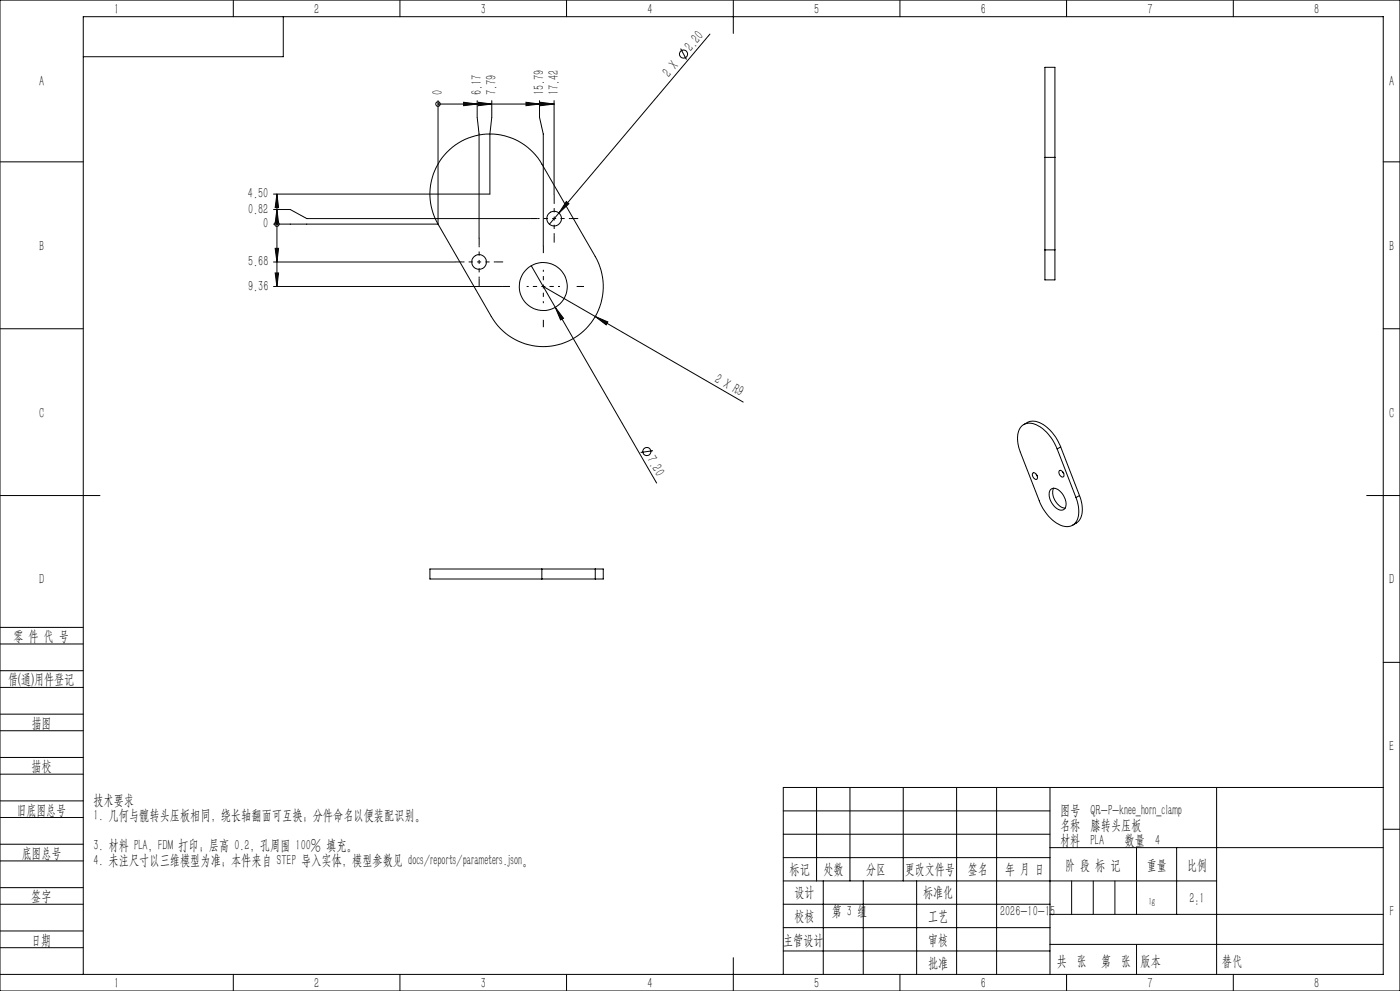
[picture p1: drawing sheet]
<svg xmlns="http://www.w3.org/2000/svg" width="420mm" height="297mm" viewBox="0 0 420 297" stroke-linecap="round" stroke-linejoin="round" font-family="sans-serif">
<g fill="none" stroke="#000" stroke-width=".3">
<path d="M0 0h420v297h-420zM70 0v5M85 5v12h-60M120 0v5M170 0v5M204.2 14.6l1.8 3.2M213 10.2l-45.3 53.6M220 0v10M270 0v5M320 0v5M370 0v5M131.4 31.2h.1"/>
<path d="M131.4 30.2v37M131.4 31.2h34.8M139.1 30.7l4.1 .5-4.1 .5zM143.2 30.2v5l.5 5v31.1M143.5 30.7l4 .5-4 .5zM147.5 30.2v5l-.5 5v18h-64.9M157.8 30.7l4.1 .5-4.1 .5zM161.9 30.2v5l1.1 5v33.5M162.2 30.7l4 .5-4 .5zM166.2 30.2v28.1M0 48.5h25M83.1 58.2l.5 4h-1.1z"/>
<path d="M83.1 58.2v27.7M134.1 45.6a18 18 0 0 1 28.5 3.6l16 27.7a18 18 0 0 1-6.6 24.6 18 18 0 0 1-24.6-6.6l-16-27.7a17.9 17.9 0 0 1 2.7-21.6zM313.5 47.2v-27h3v27M313.5 47.2h3M313.5 47.2v27.7M316.5 47.2v27.7M415 48.5h5M82.1 67.2h49.3M82.1 62.8h5l4.9 2.7h67M82.1 78.5h54.4M82.5 74.4h1.1l-.5 4.1zM83.1 67.2h.1"/>
<path d="M83.1 62.8l.5 4.1h-1.1zM159.4 79.7l7.2 12.4M167.7 63.8l-2.9 3.4M169.9 60.4l.8 .7-3 2.7zM313.5 74.9v9h3v-9M313.5 74.9h3M0 98.5h25M82.1 85.9h68.7M82.5 81.8h1.1l-.5 4.1zM163 85.9l60 34.6M166.6 92.1l2.5 3.3-.9 .5zM166.6 92.1l30.4 52.7"/>
<path d="M178.6 94.9l3.8 1.6-.5 .9zM415 98.5h5M195.9 135.1l-3.7 .5M307.1 127.2l1.1-.6a5.6 5.6 0 0 1 6.4 1.9l2.1 2.5 1.5 2.9M317.1 134.5a11.8 11.8 0 0 0-7.8-7.6 3.5 3.5 0 0 0-4 3.8v1.8l.5 2 6 15.6a11.8 11.8 0 0 0 7.8 7.7 3.5 3.5 0 0 0 4-3.9l-.1-2.3-.7-2.5M317.1 134.5l5.7 14.6M318.2 133.9l-1.1 .6M318.2 133.9l5.6 14.6M0 148.5h30M309.9 141.7a1.16 1.16 0 0 1 1.1 .7 1.16 1.16 0 0 1-.1 1.3 1.38 1.38 0 0 1-1-2zM310.9 142.1l.2 .5M315.1 146.8a2.17 2.17 0 0 1 3.3 .8 4 4 0 0 1 .8 5 2.82 2.82 0 0 1-3.5-1.6l-.9-2.2v-1.4z"/>
<path d="M316.1 146.3a4.8 4.8 0 0 0 3.4 6M317.9 141a1.22 1.22 0 0 1 1.1 .6 1.22 1.22 0 0 1-.1 1.3 1.29 1.29 0 0 1-1-1.9zM318.8 141.4l.3 .5M323.8 148.5a7.6 7.6 0 0 1-.4 7.8l-1.6 1.1M323.8 148.5l-1 .6M410 148.5h10M162.6 170.5h-33.6v3h33.6M162.6 170.5v3M162.6 173.5h16M162.6 170.5h16M178.6 170.5h2.4v3h-2.4M178.6 170.5v3"/>
<path d="M0 193h25M0 188h25M415 198.5h5M0 206h25M0 201h25M0 219h25M0 214h25M0 232h25M0 227h25M245 236v28M255 236v28M271 236v28"/>
<path d="M287 236v56M299 236v56M315 236v56M365 236v56M415 236h-180v56M0 245h25M0 240h25M0 258h25M0 253h25M235 243h80M235 250h80M235 257h80"/>
<path d="M315 254h100M341 254v20M353 254v20M415 248.5h5M0 271h25M0 266h25M0 279h25M235 271h80M235 264h130M235 278h80M247 264v28M259 264v28"/>
<path d="M275 264v28M315 274h100M0 284h25M0 292h415v-287h-390v287M70 292v5M120 292v5M170 292v5M220 287v10M235 285h80M270 292v5M315 283h100M320 292v5"/>
<path d="M370 292v5"/>
<circle cx="205.1" cy="16.2" r="1.22"/>
<circle cx="131.4" cy="31.2" r=".69"/>
<circle cx="83.1" cy="67.2" r=".69"/>
<circle cx="143.7" cy="78.5" r="2.19"/>
<circle cx="166.2" cy="65.5" r="2.21"/>
<circle cx="163" cy="85.9" r="7.2"/>
<circle cx="194.1" cy="135.3" r="1.22"/>
</g>
<path d="M321.5 264v10M328 264v10M334.5 264v10M341 283v9" fill="none" stroke="#0a0605" stroke-width=".3"/>
<path d="M139.1 30.7l4.1 .5-4.1 .5zM143.5 30.7l4 .5-4 .5zM157.8 30.7l4.1 .5-4.1 .5zM162.2 30.7l4 .5-4 .5zM83.1 58.2l.5 4h-1.1zM83.1 62.8l.5 4.1h-1.1zM82.5 74.4h1.1l-.5 4.1zM169.9 60.4l.8 .7-3 2.7zM82.5 81.8h1.1l-.5 4.1zM166.6 92.1l2.5 3.3-.9 .5zM178.6 94.9l3.8 1.6-.5 .9z" fill="#000"/>
<path d="M143.7 78.5v-5M143.7 78.5h-5M143.7 78.5v5M143.7 78.5h5M166.3 65.5v-5M166.3 65.5h-5M166.3 65.5v5M166.3 65.5h5M163 85.9v-5M163 85.9h-5M163 85.9v5M163 85.9h5" fill="none" stroke="#000" stroke-width=".3" stroke-dasharray="30.5 1.3 1.3 1.3" stroke-dashoffset="29.9" stroke-linecap="butt"/>
<path d="M138.7 78.5h-2.2M143.7 73.5v-2.2M148.7 78.5h2.2M161.3 65.5h-2.2M163 75.9v-2.2M166.3 60.5v-2.2M166.3 70.5v2.2M171.3 65.5h2.2M143.7 83.5v2.2M153 85.9h-2.2M163 95.9v2.2M173 85.9h2.2" fill="none" stroke="#000" stroke-width=".3" stroke-dasharray="30.5 1.3 1.3 1.3" stroke-linecap="butt"/>
<g font-size="4.4">
<text x="34.2" y="4.2">1</text>
<text x="94.2" y="4.2">2</text>
<text x="144.2" y="4.2">3</text>
<text x="194.2" y="4.2">4</text>
<text x="244.2" y="4.2">5</text>
<text x="294.2" y="4.2">6</text>
<text x="344.2" y="4.2">7</text>
<text x="394.2" y="4.2">8</text>
<text x="207.4" y="15.5" transform="rotate(-50 207.4 15.5)">2.20</text>
<text x="200.8" y="23.3" transform="rotate(-50 200.8 23.3)">2 X</text>
<text x="11.7" y="25.9">A</text>
<text x="132.7" y="28.6" transform="rotate(-90 132.7 28.6)">0</text>
<text x="144.5" y="28.6" transform="rotate(-90 144.5 28.6)">6.17</text>
<text x="148.9" y="28.6" transform="rotate(-90 148.9 28.6)">7.79</text>
<text x="163.2" y="28.6" transform="rotate(-90 163.2 28.6)">15.79</text>
<text x="167.6" y="28.6" transform="rotate(-90 167.6 28.6)">17.42</text>
<text x="416.7" y="25.9">A</text>
<text x="74.4" y="59.4">4.50</text>
<text x="74.4" y="64.1">0.82</text>
<text x="79" y="68.4">0</text>
<text x="11.7" y="75.1">B</text>
<text x="416.7" y="75.1">B</text>
<text x="74.4" y="79.8">5.68</text>
<text x="74.4" y="87.1">9.36</text>
<text x="214.1" y="114.4" transform="rotate(30 214.1 114.4)">2 X R9</text>
<text x="11.7" y="125.1">C</text>
<text x="416.7" y="125.1">C</text>
<text x="193.9" y="137.7" transform="rotate(60 193.9 137.7)">7.20</text>
<text x="11.7" y="175.1">D</text>
<text x="416.7" y="175.1">D</text>
<text x="4" y="192">零 件 代 号</text>
<text x="2.5" y="205.1">借(通)用件登记</text>
<text x="9.5" y="218.1">描图</text>
<text x="416.7" y="225.1">E</text>
<text x="9.5" y="231.1">描校</text>
<text x="5" y="244.2">旧底图总号</text>
<text x="28" y="241.1">技术要求</text>
<text x="28" y="245.6">1. 几何与髋转头压板相同，绕长轴翻面可互换；分件命名以便装配识别。</text>
<text x="318" y="244.1">图号 QR-P-knee_horn_clamp</text>
<text x="318" y="248.6">名称 膝转头压板</text>
<text x="6.5" y="257.2">底图总号</text>
<text x="28" y="254.6">3. 材料 PLA，FDM 打印；层高 0.2，孔周围 100% 填充。</text>
<text x="318" y="253.1">材料 PLA</text>
<text x="337.4" y="253.1">数量 4</text>
<text x="28" y="259.1">4. 未注尺寸以三维模型为准；本件来自 STEP 导入实体，模型参数见 docs/reports/parameters.json。</text>
<text x="236.9" y="261.9">标记</text>
<text x="247.1" y="261.9">处数</text>
<text x="259.9" y="261.9">分区</text>
<text x="271.5" y="261.9">更改文件号</text>
<text x="290.4" y="261.9">签名</text>
<text x="301.5" y="261.9">年 月 日</text>
<text x="319.5" y="260.6">阶 段 标 记</text>
<text x="344" y="260.6">重量</text>
<text x="356.1" y="260.6">比例</text>
<text x="238.3" y="268.9">设计</text>
<text x="276.9" y="268.9">标准化</text>
<text x="9.4" y="270.1">签字</text>
<text x="249.5" y="274.6">第 3 组</text>
<text x="300" y="274.6">2026-10-15</text>
<text x="356.8" y="270.7">2:1</text>
<text x="416.8" y="274.4">F</text>
<text x="238.3" y="276.1">校核</text>
<text x="278.4" y="276">工艺</text>
<text x="9.4" y="283.2">日期</text>
<text x="234.9" y="283.3">主管设计</text>
<text x="278.4" y="283.3">审核</text>
<text x="278.4" y="290.2">批准</text>
<text x="317.1" y="289.4">共 张</text>
<text x="330.3" y="289.4">第 张</text>
<text x="342.1" y="289.4">版本</text>
<text x="34.2" y="296.2">1</text>
<text x="94.2" y="296.2">2</text>
<text x="144.2" y="296.2">3</text>
<text x="194.2" y="296.2">4</text>
<text x="244.2" y="296.2">5</text>
<text x="294.2" y="296.2">6</text>
<text x="344.2" y="296.2">7</text>
<text x="394.2" y="296.2">8</text>
</g>
<text font-size="4.4" fill="#0a0605" x="366.6" y="289.4">替代</text>
<text font-size="3.1" x="344.5" y="271.1">1g</text>
</svg>
